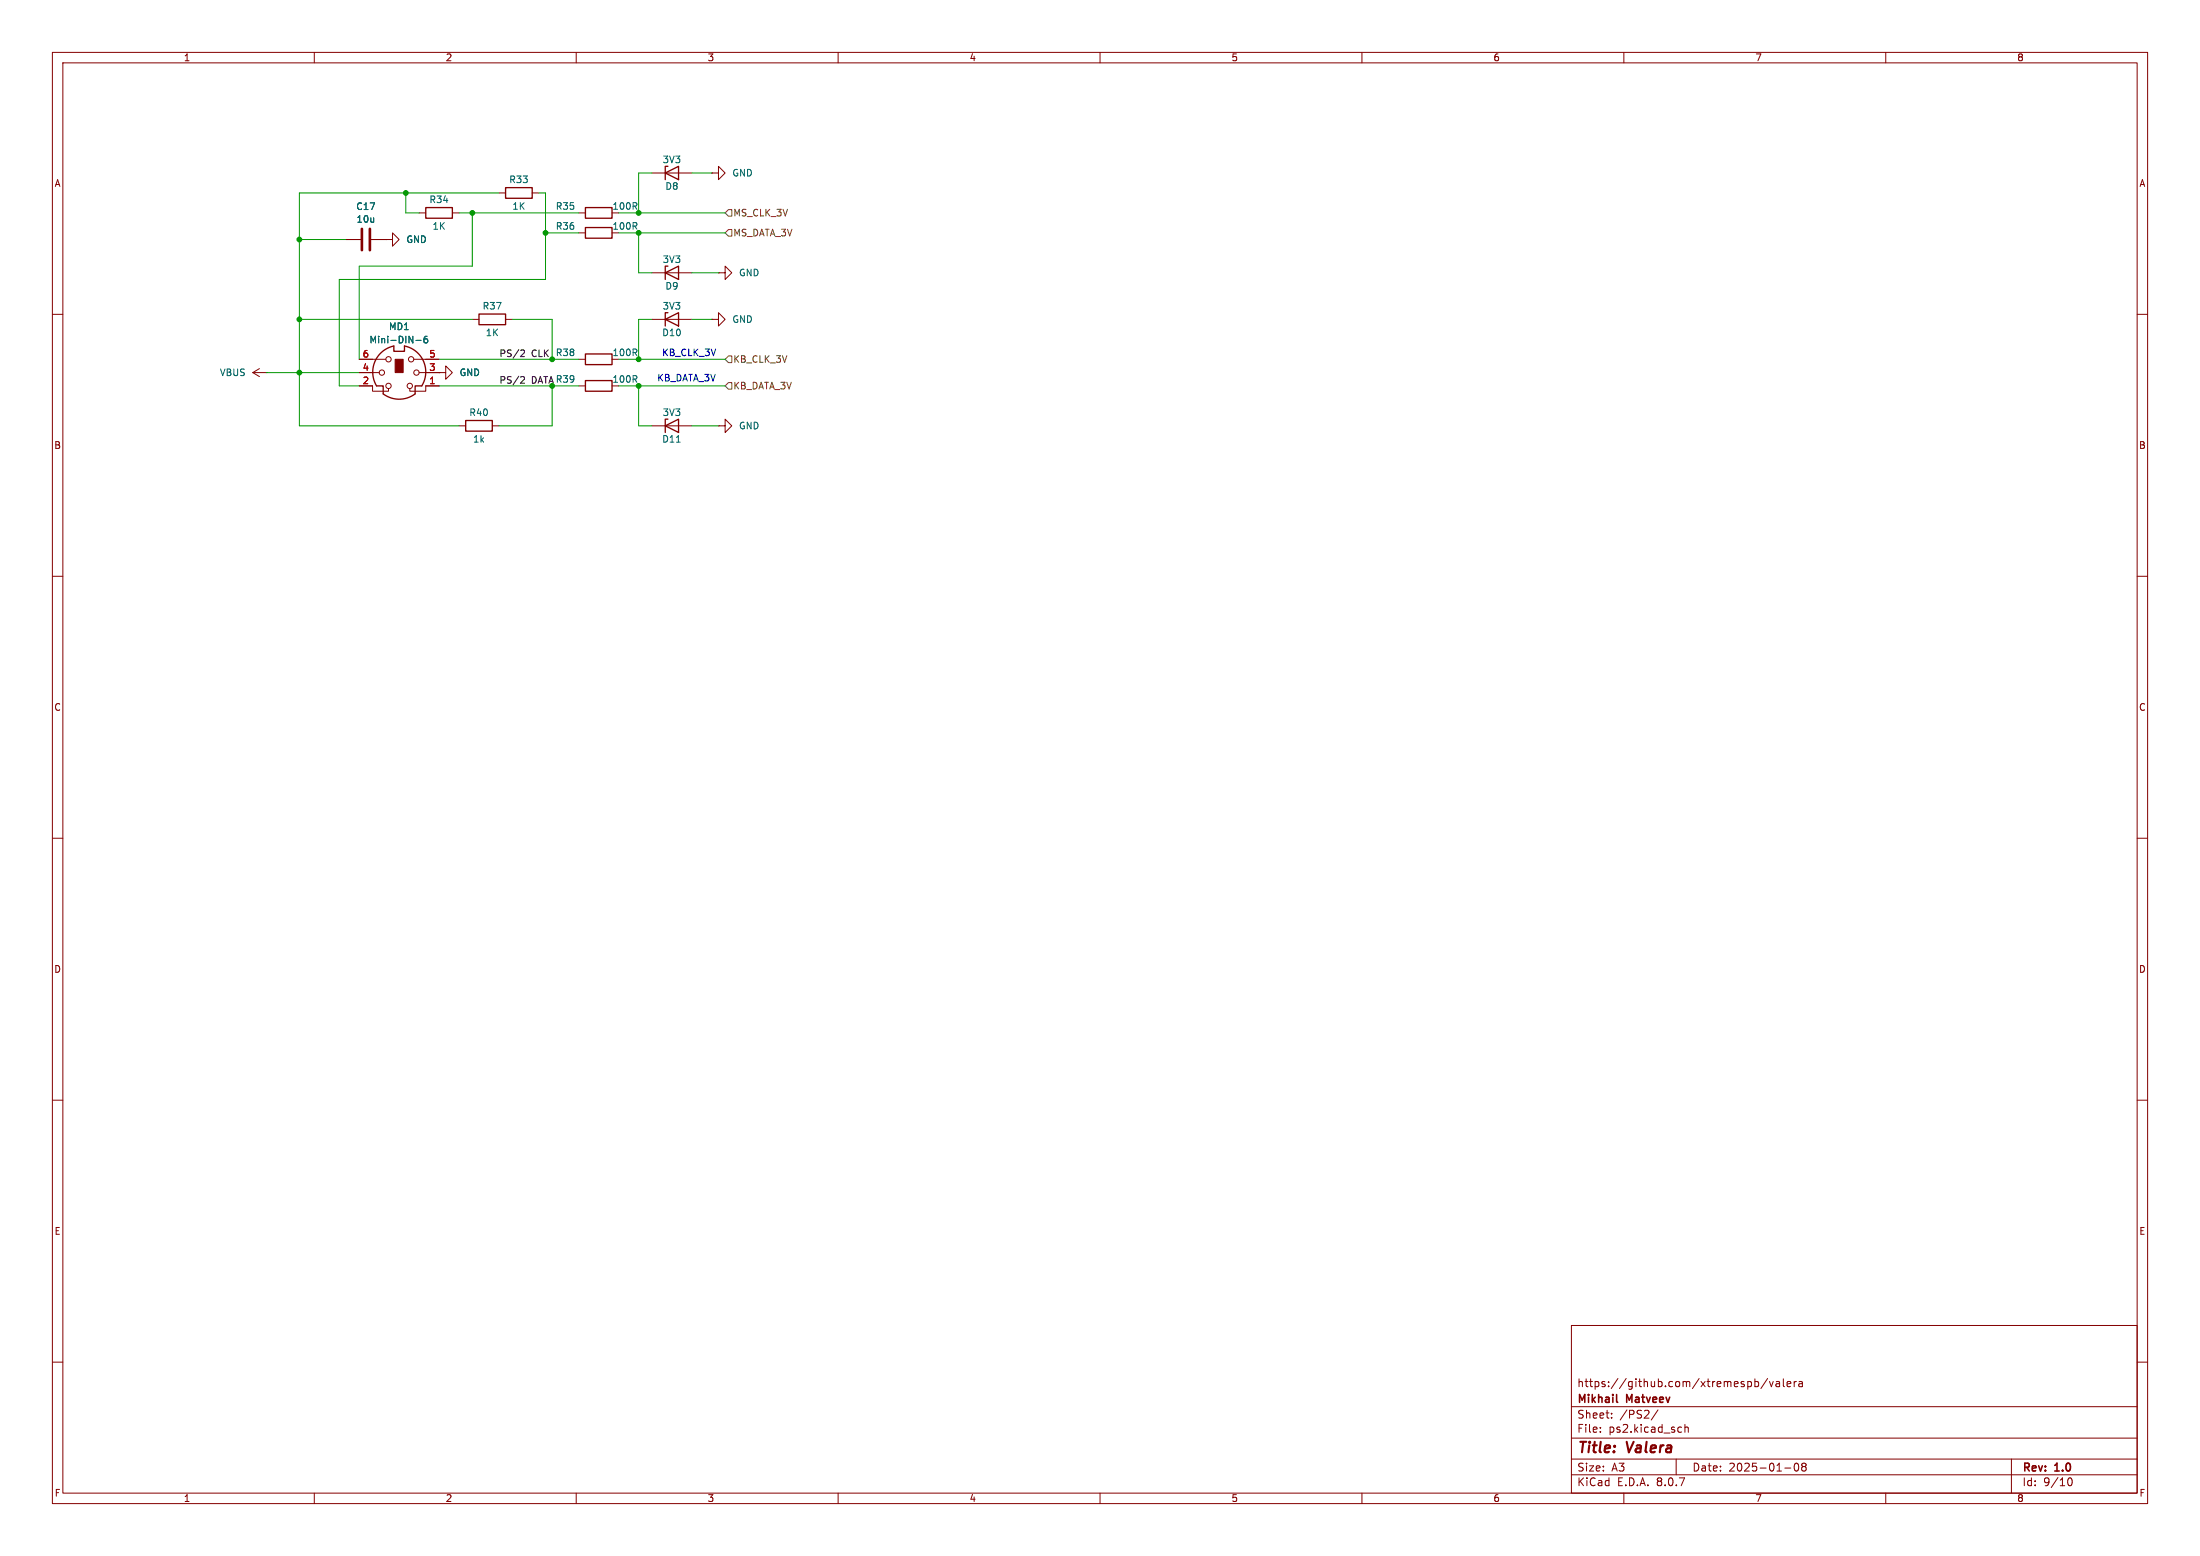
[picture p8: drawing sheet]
<svg xmlns="http://www.w3.org/2000/svg" width="420mm" height="297mm" viewBox="0 0 420 297" stroke-linecap="round" stroke-linejoin="round" font-family="sans-serif">
<g fill="none" stroke="#840000" stroke-width=".19">
<path d="M10 10h400v277h-400zM12 12h396v273h-396zM60 10v2M110 10v2M160 10v2M210 10v2M260 10v2M310 10v2M360 10v2M95.2 36.8h1.3M101.6 36.8h1.3M124.5 33h7.6"/>
<path d="M135.9 33h1.3v-1.2l1.2 1.2-1.2 1.3v-1.3M135.9 33h.1M66 45.7h2.8M70.9 45.7h2.8M73.7 45.7h1.2v-1.2l1.3 1.2-1.3 1.3v-1.3M73.7 45.7h.1M80 40.6h1.3M86.4 40.6h1.2M110.5 40.6h1.3M110.5 44.5h1.3M124.5 52.1h7.6M137.2 52.1h1.2v-1.3l1.3 1.3-1.3 1.2v-1.2"/>
<path d="M137.2 52.1h.1M10 60h2M48.3 71.1l1.2 .8M48.3 71.1h2.5M49.5 70.4l-1.2 .7M50.8 71.1h.1M68.6 73.7h2.5v1h3.1v-.5M68.6 68.6h5.1M68.6 71.1h3.8M79 68.6h4.8M80 71.1h3.8M83.8 71.1h1.3v-1.2l1.3 1.2-1.3 1.3v-1.3"/>
<path d="M83.8 71.1h.1M83.8 73.7h-2.5v1h-3.1v-.5M90.2 61h1.2M96.5 61h1.3M110.5 68.6h1.3M110.5 73.7h1.3M124.5 61h7.6M135.9 61h1.3v-1.3l1.2 1.3-1.2 1.2v-1.2M135.9 61h.1M408 60h2M87.6 81.3h1.3M94 81.3h1.2"/>
<path d="M124.5 81.3h7.6M137.2 81.3h1.2v-1.3l1.3 1.3-1.3 1.3v-1.3M137.2 81.3h.1M10 110h2M408 110h2M10 160h2M408 160h2M10 210h2M408 210h2M300 253h108v32h-108zM10 260h2M300 278.5h108"/>
<path d="M300 274.5h108M300 268.5h108M305.5 273.2v.2M305.5 272.5v.1M307.7 270.5v.2M307.7 269.8v.1M316.5 269.1l-1.3 1.9M320 278.5v3M320.9 272.4l.1 .1M321 273.3l-.1 .1M321.7 271.9v1.5M321.7 272.5l.2-.1 .3 .1 .1 .9"/>
<path d="M335 263.8l.4-.1 .3 .3-.1 .6h-.6M335 263.2v1.5M337.4 263.1l-1.2 1.9M337.8 263.7l.4 1 .3-1M339.1 263.8h.6v.9M339.7 264l-.5 .1a.29 .29 0 0 0-.2 .3 .29 .29 0 0 0 .2 .3l.5-.1M340.4 263.2v1.3l.3 .2M341.2 264.2l.7-.2-.1-.2-.4-.1-.2 .2v.7h.6M342.5 263.7v1M342.7 279.4l.2-.1a.8 .8 0 0 1 .5 .7 .8 .8 0 0 1-.5 .8l-.2-.2-.2-.4zM342.9 263.7l-.2 .1-.2 .2M343.4 263.8h.6l.1 .9"/>
<path d="M344.1 264l-.5 .1a.29 .29 0 0 0-.2 .3 .29 .29 0 0 0 .2 .3l.5-.1M344.2 279.9l-.3-.3 .3-.3 .5 .1 .1 .2-.3 .3M344.2 279.9l-.3 .3 .1 .4 .2 .2 .5-.1 .1-.2-.1-.4-.2-.2M344.2 279.9h.3M384 278.5v6.5M408 260h2M60 285v2M110 285v2M160 285v2M210 285v2M260 285v2M300 281.5h108"/>
<path d="M310 285v2M340.7 280.2h1.2M360 285v2M394.7 282.7l.2-.5 .2-.1a.8 .8 0 0 1 .5 .7 .8 .8 0 0 1-.5 .8l-.2-.2-.2-.4"/>
<circle cx="72.9" cy="71.1" r=".51"/>
<circle cx="74.2" cy="68.6" r=".51"/>
<circle cx="74.2" cy="73.7" r=".51"/>
<circle cx="78.2" cy="73.7" r=".51"/>
<circle cx="78.5" cy="68.6" r=".51"/>
<circle cx="79.5" cy="71.1" r=".51"/>
</g>
<path d="M308.6 267.5l.2 .2" fill="none" stroke="#840000" stroke-width=".3"/>
<g fill="none" stroke="#840000" stroke-width=".25">
<path d="M81.3 39.6h5.1v2.1h-5.1zM96.5 35.8h5.1v2h-5.1zM111.8 39.6h5v2.1h-5zM127 33l2.5-1.2v2.5zM127.5 31.8h-.5v2.5M91.4 59.9h5.1v2.1h-5.1zM111.8 43.4h5v2.1h-5zM127 52.1l2.5-1.3v2.5zM127.5 50.8h-.5v2.5M127.5 59.7h-.5v2.5M72.5 67.6l1-.9 1.7-.7v1.1h2v-1.1a5 5 0 0 1 3.3 7.7h-1.3v1.5a5.1 5.1 0 0 1-6 0v-1.5h-1.3a5.1 5.1 0 0 1 .6-6.1zM111.8 67.6h5v2h-5z"/>
<path d="M111.8 72.6h5v2.1h-5zM127 61l2.5-1.3v2.5zM88.9 80.3h5.1v2h-5.1zM127 81.3l2.5-1.3v2.6zM127.5 80h-.5v2.6"/>
</g>
<path d="M69.1 43.7v4.1M70.6 43.7v4.1" fill="none" stroke="#840000" stroke-width=".51"/>
<path d="M75.4 68.6h1.6v2.5h-1.6z" fill="#840000" stroke="#840000" stroke-width=".19"/>
<path d="M79.4 65h1M81.5 64.2h-.3a.86 .86 0 0 0 0 1.3l.4-.2 .1-.4-.3-.2h-.2l-.3 .2M129.1 84.4h.8" fill="none" stroke="#006464" stroke-width=".19"/>
<path d="M139.1 40h.6v1.3h-.6l-.7-.7zM139.1 43.8h.6v1.3h-.6l-.7-.6zM139.1 73h.6v1.3h-.6l-.7-.6zM139.1 67.9h.6v1.3h-.6l-.7-.6z" fill="none" stroke="#725600" stroke-width=".19"/>
<path d="M99.6 66.8l.4 .1 .1 .3-.8 .9h.8M99.6 71.9h.4l.1 .3-.8 .9h.8" fill="none" stroke="#0f0f0f" stroke-width=".19"/>
<g fill="none" stroke="#009600" stroke-width=".19">
<path d="M77.5 36.8v3.8h2.5M95.2 36.8h-38.1v44.5h30.5M102.9 36.8h1.2v16.5h-39.3v20.4h3.8M124.5 33h-2.6v7.6M132.1 33h3.8M57.1 45.7h8.9M87.6 40.6h22.9M90.2 40.6v10.2h-21.6v17.8M104.1 44.5h6.4M118.1 44.5h20.3M118.1 40.6h20.3M121.9 44.5v7.6h2.6"/>
<path d="M132.1 52.1h5.1M50.8 71.1h17.8M57.1 61h33.1M83.8 73.7h26.7M83.8 68.6h26.7M97.8 61h7.6v7.6M105.4 73.7v7.6h-10.2M118.1 73.7h20.3M118.1 68.6h20.3M121.9 73.7v7.6h2.6M124.5 61h-2.6v7.6M132.1 61h3.8"/>
<path d="M132.1 81.3h5.1"/>
</g>
<g fill="#009600" stroke="#009600" stroke-width=".19">
<circle cx="105.4" cy="68.6" r=".46"/>
<circle cx="105.4" cy="73.7" r=".46"/>
<circle cx="121.9" cy="40.6" r=".46"/>
<circle cx="121.9" cy="68.6" r=".46"/>
<circle cx="121.9" cy="44.5" r=".46"/>
<circle cx="121.9" cy="73.7" r=".46"/>
<circle cx="104.1" cy="44.5" r=".46"/>
<circle cx="90.2" cy="40.6" r=".46"/>
<circle cx="77.5" cy="36.8" r=".46"/>
<circle cx="57.1" cy="45.7" r=".46"/>
<circle cx="57.1" cy="61" r=".46"/>
<circle cx="57.1" cy="71.1" r=".46"/>
</g>
<g font-size="2.8" fill="#840000">
<text x="301" y="277.9">Title:</text>
<text x="310.6" y="277.9">Valera</text>
</g>
<g font-size="2.1" fill="#840000">
<text x="301" y="268.2">Mikhail</text>
<text x="301" y="265">https://github.com/xtremespb/valera</text>
<text x="310.6" y="268.2">Matveev</text>
<text x="301" y="273.7">File:</text>
<text x="301" y="271">Sheet:</text>
<text x="307.1" y="273.7">ps2.kicad_sch</text>
<text x="309.2" y="271">/PS2/</text>
<text x="301" y="281.1">Size:</text>
<text x="307.6" y="281.1">A3</text>
<text x="323" y="281.1">Date:</text>
<text x="330" y="281.1">2025-01-08</text>
<text x="386" y="281.3">Rev:</text>
<text x="392.4" y="281.3">1.0</text>
<text x="301" y="283.9">KiCad</text>
<text x="308.7" y="283.9">E.D.A.</text>
<text x="316.3" y="283.9">8.0.7</text>
<text x="386" y="283.9">Id:</text>
<text x="390.1" y="283.9">9/10</text>
</g>
<g font-size="1.8" fill="#840000">
<text x="35" y="11.9">1</text>
<text x="85" y="11.9">2</text>
<text x="135" y="11.9">3</text>
<text x="185" y="11.9">4</text>
<text x="235" y="11.9">5</text>
<text x="285" y="11.9">6</text>
<text x="335" y="11.9">7</text>
<text x="385" y="11.9">8</text>
<text x="10.3" y="35.9">A</text>
<text x="408.3" y="35.9">A</text>
<text x="10.3" y="85.9">B</text>
<text x="408.2" y="85.9">B</text>
<text x="10.3" y="135.9">C</text>
<text x="408.2" y="135.9">C</text>
<text x="10.3" y="185.9">D</text>
<text x="408.2" y="185.9">D</text>
<text x="10.3" y="235.9">E</text>
<text x="408.3" y="235.9">E</text>
<text x="10.3" y="285.9">F</text>
<text x="35" y="286.9">1</text>
<text x="85" y="286.9">2</text>
<text x="135" y="286.9">3</text>
<text x="185" y="286.9">4</text>
<text x="235" y="286.9">5</text>
<text x="285" y="286.9">6</text>
<text x="335" y="286.9">7</text>
<text x="385" y="286.9">8</text>
<text x="408.3" y="285.9">F</text>
</g>
<g font-size="1.8" fill="#006464">
<text x="97.1" y="35.2">R33</text>
<text x="126.4" y="31.3">3V3</text>
<text x="139.7" y="33.9">GND</text>
<text x="67.9" y="40.3">C17</text>
<text x="81.9" y="39">R34</text>
<text x="97.7" y="40.2">1K</text>
<text x="106" y="40.2">R35</text>
<text x="116.8" y="40.2">100R</text>
<text x="126.9" y="36.4">D8</text>
<text x="68" y="42.7">10u</text>
<text x="77.5" y="46.6">GND</text>
<text x="82.5" y="44">1K</text>
<text x="106" y="44">R36</text>
<text x="116.8" y="44">100R</text>
<text x="126.4" y="50.4">3V3</text>
<text x="141" y="52.9">GND</text>
<text x="92" y="59.3">R37</text>
<text x="126.4" y="59.3">3V3</text>
<text x="126.9" y="55.5">D9</text>
<text x="70.4" y="65.7">Mini-DIN-6</text>
<text x="74.2" y="63.2">MD1</text>
<text x="92.6" y="64.4">1K</text>
<text x="126.3" y="64.4">D10</text>
<text x="139.7" y="61.8">GND</text>
<text x="41.9" y="72">VBUS</text>
<text x="87.6" y="72">GND</text>
<text x="106" y="68.2">R38</text>
<text x="116.8" y="68.2">100R</text>
<text x="116.8" y="73.3">100R</text>
<text x="89.5" y="79.6">R40</text>
<text x="126.4" y="79.6">3V3</text>
<text x="141" y="82.1">GND</text>
<text x="90.2" y="84.7">1k</text>
<text x="126.3" y="84.7">D11</text>
</g>
<g font-size="1.8" fill="#725600">
<text x="139.9" y="41.5">MS_CLK_3V</text>
<text x="139.9" y="45.3">MS_DATA_3V</text>
<text x="139.9" y="69.4">KB_CLK_3V</text>
<text x="139.9" y="74.5">KB_DATA_3V</text>
</g>
<g font-size="1.8" fill="#a90000">
<text x="69.1" y="70.9">4</text>
<text x="69.1" y="68.3">6</text>
<text x="81.8" y="70.9">3</text>
<text x="81.8" y="68.3">5</text>
<text x="69.1" y="73.4">2</text>
<text x="81.8" y="73.4">1</text>
</g>
<g font-size="1.8" fill="#0f0f0f">
<text x="95.2" y="68.2">PS/2</text>
<text x="101.4" y="68.2">CLK</text>
<text x="95.2" y="73.3">PS/2</text>
<text x="101.4" y="73.3">DATAR39</text>
</g>
<g font-size="1.8" fill="#0000c2">
<text x="126.3" y="68.2">KB_CLK_3V</text>
<text x="125.4" y="73">KB_DATA_3V</text>
</g>
</svg>
